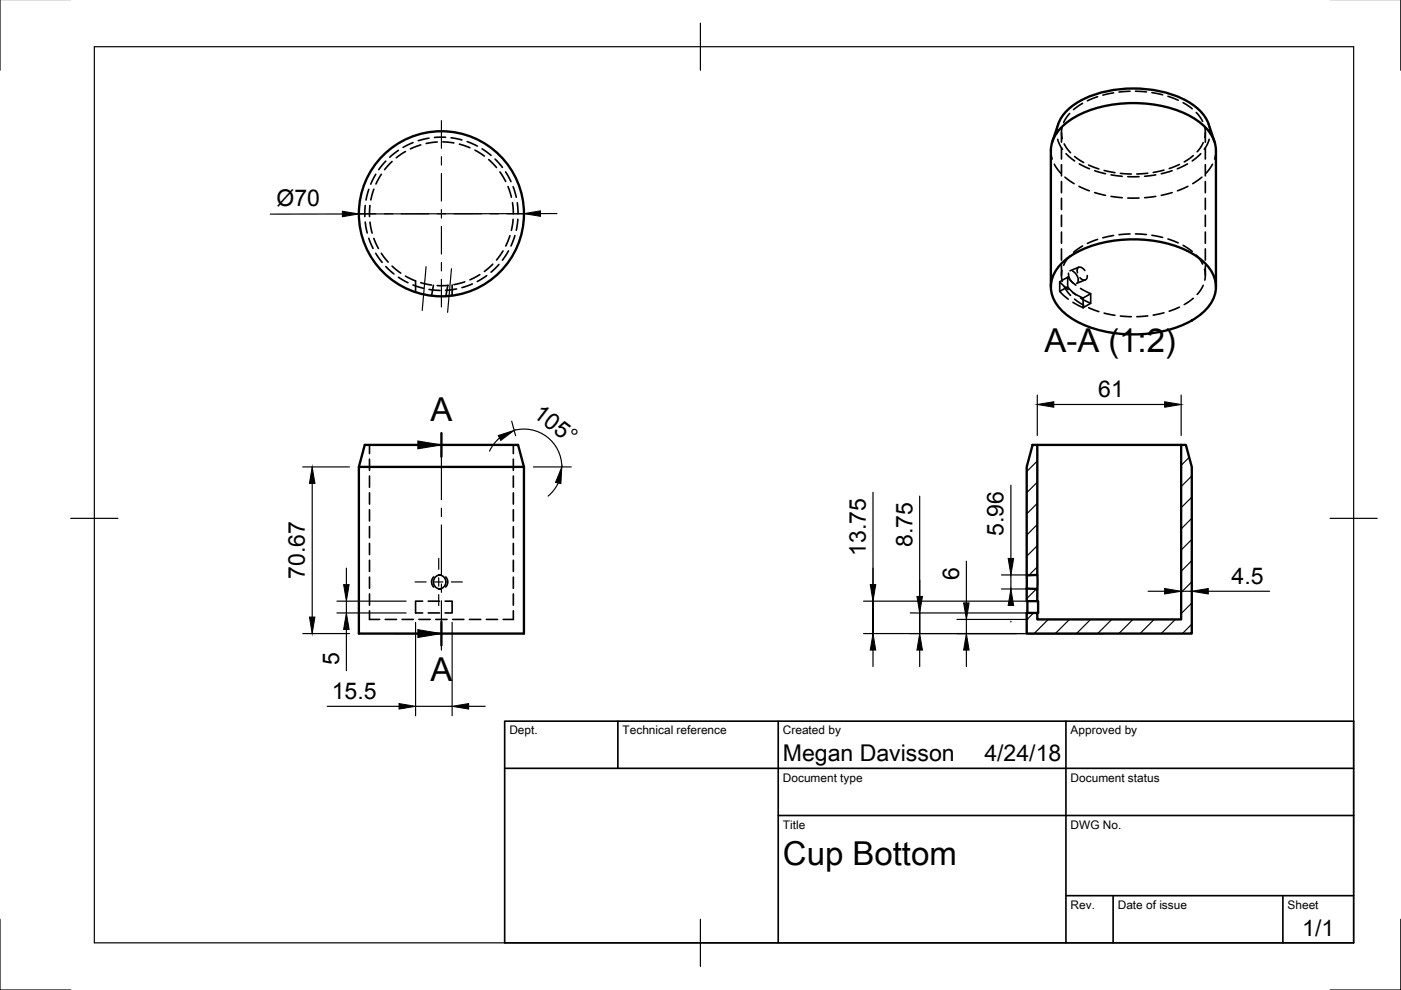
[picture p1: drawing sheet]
<svg xmlns="http://www.w3.org/2000/svg" width="297mm" height="210mm" viewBox="0 0 297 210" stroke-linecap="round" stroke-linejoin="round" font-family="sans-serif">
<!-- layer: Visible -->
<g fill="none" stroke="#000" stroke-width=".5">
<path d="M223.1 30a12.4 12.4 0 0 1 2.9-6.3 19.2 19.2 0 0 1 12.7-4.9 23.2 23.2 0 0 1 14.2 3.4 8.8 8.8 0 0 1 3.4 4.2l1.2 3.6M225.6 55.4a23.3 23.3 0 0 1 16.4-4.6 22.2 22.2 0 0 1 13 4.6 6.7 6.7 0 0 1 0 10.9 23.3 23.3 0 0 1-16.4 4.6 22.2 22.2 0 0 1-13-4.6 6.7 6.7 0 0 1 0-10.9zM222.8 60.8v-28.9a8.2 8.2 0 0 1 4.5-6.7 27 27 0 0 1 26 0 8.6 8.6 0 0 1 4.5 6.7v28.9M76.1 99h35M77.3 94.3h32.5l1.3 4.7v35.3h-35v-35.3zM218.9 94.3h1v27.6l-2.2 .1v-23zM219.9 94.3h30.5M250.4 94.3h1l1.3 4.7v35.3h-35v-4.3h2.2v1.3h30.5zM217.7 124.8l2.2 .1v2.6h-2.2zM217.7 122v2.8M217.8 127.5v2.5M219.9 127.5h.2v2.5h-.2"/>
<path d="M219.9 121.9v3"/>
<circle cx="93.6" cy="45.3" r="17.5"/>
</g>
<!-- layer: Hidden -->
<g fill="none" stroke="#000" stroke-width=".35">
<path d="M236.1 19.7l-2.3 .5M239.6 19.3l-2.3 .2M240.7 19.3l2.4 .2M244.2 19.6l2.3 .5M79.7 37l-1.1 2M80.8 36.9l-1.1 2.1M81.8 34.2l-1.5 1.8M83.1 34.2l-1.6 1.8M84.5 31.9l-1.9 1.4M86 32.1l-2 1.4M87.6 30.2l-2.1 1.1M89.2 30.7l-2.2 .9"/>
<path d="M91 29.3l-2.3 .5M92.7 30.1l-2.3 .3M93.9 30.1l2.3 .2M94.5 29.1h-2.4M95.6 29.2l2.3 .5M97.4 30.6l2.2 .7M99.1 30l2.1 1M100.7 31.8l2 1.3M102.2 31.6l1.9 1.3M103.6 33.8l1.7 1.7M105 33.7l1.5 1.8M106 36.5l1.2 2"/>
<path d="M107.2 36.5l1.1 2M107.7 39.6l.7 2.2M108.8 39.6l.7 2.2M222.8 31.9l.3 1.8M223.5 34.8l1.4 1.9M224.2 29.5l.4 1.1 .7 1.1M224.3 26.4l-.2 2M225.1 28.1v2M225.1 31.3v2.4M225.1 34.9v2.4M225.1 38.5v2.4M225.2 27.1l-.1 1.1 .1 1.2"/>
<path d="M225.6 30.5l1.4 1.9M225.8 37.6l1.9 1.3M226 32.6l1.8 1.5M226.8 24.1l-1.3 1.9M227.8 33.2l2 1.3M228.8 39.5l2.2 1M228.8 34.8l2.2 1M229.5 21.9l-1.9 1.3M230.8 35l2.2 .8M232.1 36.2l2.3 .6M232.7 20.5l-2.1 .9M234.1 36.1l2.3 .5"/>
<path d="M235.6 37.1l2.3 .3M237.5 36.8l2.4 .1M239.1 37.5h2.4M243.4 36.7l-2.4 .2M245 37.1l-2.3 .3M246.8 36.1l-2.3 .5M247.6 20.4l2.2 .8M248.5 36.2l-2.3 .6M250.1 34.9l-2.2 .8M250.8 21.8l2 1.3M251.8 34.8l-2.2 1M251.8 39.5l-2.1 1"/>
<path d="M253 33l-1.9 1.3M253.6 23.9l1.4 1.8M254.6 32.6l-1.8 1.5M254.8 37.6l-1.9 1.3M255.1 30.2l-1.3 2M255.4 26.8l.2 1.2-.1 1.1M255.6 28.1v2M255.6 31.3v2.4M255.6 34.9v2.4M255.6 38.5v2.4M256.3 26.4l.2 2M256.4 29.5l-.4 1.1-.7 1.1"/>
<path d="M257.1 34.8l-1.4 1.9M257.8 31.9l-.3 1.8M77.4 43.6l-.1 2.3M77.4 47.1l.5 2.3M78.2 40.1l-.6 2.3M78.2 50.5l.9 2.2M78.4 43.6v2.3M78.4 47.1l.5 2.3M79.3 40.1l-.7 2.3M79.3 50.5l.9 2.2M79.7 53.7l1.3 1.9M80.8 53.7l1.5 1.9"/>
<path d="M81.8 56.5l1.7 1.6M83.1 56.4l1.9 1.5M84.5 58.8l2 1.2M86 58.5l2.1 1.1v2.3M89.2 59.9l2.3 .5M98.5 59.8l-2.3 .5M101.7 58.2l-2.1 1.1M103.2 58.4l-2 1.3M104.5 56l-1.8 1.6M105.8 56.1l-1.7 1.6M106.6 53.2l-1.3 1.9M107.8 53.2l-1.3 2"/>
<path d="M108.1 50l-.9 2.2M108.7 43l.1 2.3M108.8 46.5l-.4 2.3M109.2 50l-.9 2.2M109.7 43l.1 2.3M109.8 46.5l-.3 2.3M224.7 59.7l1.7-.9v2l-1.7 1M225.1 42.1v2.3M225.1 45.6v2.4M225.1 49.2v2.4M225.1 52.8v2.4M225.1 56.3v2.1"/>
<path d="M225.2 57.4l-.1 1.1 .1 1.2M226.4 58.8l1.7 1.7M226.6 57.9l.2 1.2 .7 .9M226.8 54.3l-1.3 1.9M227.4 57.5l.6 .4 .4 .7 .2 .6-.1 .6M228.7 56.7l-1.8 .7M229.5 52.2l-1.9 1.3M230 57.3l-.6-.5-.6-.2-.4 .4v.8M230.1 59.3l-1.9 .8M230.5 58.4l-.1 .6-.3 .4-.6-.1-.5-.4M232.1 40.8l2.3 .6M232.7 50.8l-2.1 .8"/>
<path d="M235.6 41.6l2.3 .3M236.1 49.9l-2.3 .5M239.1 42h2.4M239.6 49.6l-2.3 .2M240.7 49.6l2.4 .1M244.2 49.9l2.3 .4M245 41.6l-2.3 .3M247.6 50.7l2.2 .8M248.5 40.8l-2.3 .6M250.8 52l2 1.3M253.6 54.1l1.4 1.9M255.4 57.1l.2 1.2-.1 1.1"/>
<path d="M255.6 42.1v2.3M255.6 45.6v2.4M255.6 49.2v2.4M255.6 52.8v2.4M255.6 56.3v2.1M87.6 60.4l2.2 .7M91 61.4l2.3 .2M91.9 60.5l-.4 2.2M94.9 60.5l-.4 2.3M95.1 60.5l-2.4 .1M95.9 60.4v2.3M96.8 61.3l-2.3 .3"/>
<path d="M100.1 60.2l-2.2 .8M225.6 60.8l1.4 1.8M226.4 60.8l1.7 1.7M226.5 61.4l-1.8-1.7v2.1l1.8 1.6M227.5 62.1l2.1 1.1v2M227.5 64.1l2.1 1.1M227.8 63.4l2 1.3M229.1 61.1l2.1 1.2-1.6 .9M229.1 63.2l2.1 1.1M230.8 65.2l2.2 .9M231.2 62.3v2l-1.6 .9M234.1 66.4l2.3 .5"/>
<path d="M237.5 67l2.4 .1M243.4 67l-2.4 .1M246.8 66.3l-2.3 .5M250.1 65.1l-2.2 .9M253 63.2l-1.9 1.4M255.1 60.5l-1.3 1.9M78.3 94.3v1.9M78.3 97.4v2.3M108.8 94.3v1.9M108.8 97.4v2.3M78.3 100.9v2.4M78.3 104.5v2.4"/>
<path d="M78.3 108.1v2.4M78.3 111.6v2.4M78.3 115.2v2.4M78.3 118.8v2.4M108.8 100.9v2.4M108.8 104.5v2.4M108.8 108.1v2.4M108.8 111.6v2.4M108.8 115.2v2.4M108.8 118.8v2.4M78.3 129.5v1.8h2.2M78.3 122.4v2.3"/>
<path d="M78.3 125.9v2.4M81.7 131.3h2.4M85.3 131.3h2.3M88.8 131.3h2.4M89.6 127.5h-1.5v2.5h1.5M90.8 127.5h2.4M90.8 130h2.4M91.9 122.3l-.3 .5-.1 .6 .1 .6 .4 .5M92.3 122.3l.5-.3 .6-.1h-.4l.9 .3 .5 .6 .1 .7-.1 .5-.6 .7-.8 .2h.4l-.8-.3-.6-.6-.1-.9zM92.4 131.3h2.4M94.4 127.5h1.5v2.5h-1.5M94.5 122.3l.3 .5 .1 .6-.1 .6-.3 .5"/>
<path d="M96 131.3h2.4M99.5 131.3h2.4M103.1 131.3h2.4M108.8 129.5v1.8h-2.1M108.8 122.4v2.3M108.8 125.9v2.4"/>
</g>
<!-- layer: Border -->
<path d="M0 -.1v15M297 -.1v15M20 9.9h267v190h-267zM148.5 4.9v10M15 109.9h10M282 109.9h10M0 194.9v15h15M148.5 194.9v10M297 194.9v15h-15" fill="none" stroke="#000" stroke-width=".25"/>
<!-- layer: TitleBlock -->
<path d="M107 152.9h180v47h-180zM131 152.9v10M165 152.9v47M226 152.9v47M107 162.9h180M165 172.9h122M226 189.9h61M236 189.9v10M272 189.9v10" fill="none" stroke="#000" stroke-width=".35"/>
<!-- layer: Center Lines -->
<g fill="none" stroke="#000" stroke-width=".25">
<path d="M93.6 25.6v5.8M93.6 33.2v1.8M93.6 36.8v5.8M73.8 45.3h5.9M81.5 45.3h1.8M85.1 45.3h5.8M90.3 56.5l-.8 9.3M92.7 45.3h1.8M93.6 44.4v1.8M93.6 48v5.9M93.6 55.6v1.8M93.6 59.2v5.9"/>
<path d="M95.7 57l-.8 9.2M96.3 45.3h5.8M103.9 45.3h1.8M107.5 45.3h5.8M93.6 95.5v10.4M93 118.4v2.3M93.6 107.7v1.8M93.6 111.3v10.7M88 123.4h2.3M92.1 123.4h1.8M93 122.5v1.8M93 126.1v2.3"/>
<path d="M93.6 123.8v1.8M93.6 127.4v10.4M95.7 123.4h2.3"/>
</g>
<!-- layer: Dimensions -->
<g fill="none" stroke="#000" stroke-width=".25">
<path d="M72.6 45.4h-15.3M111.1 45.3l-35 .1M118.1 45.3h-3.5M64.2 99h9.9M105.9 92.9l-1.2 1.2-.9 1.6M108.5 89.3l.8 3.1M109 91.2a8 8 0 0 1 10.1 7.8M113.1 99h8M219.9 83.8v8.5M223.4 85.8h23.5M250.4 83.8v8.5M66.2 102.5v28.3"/>
<path d="M118.4 102.4l-1 1.5-1.2 1.3M185.1 104.4v23.1M195 105.2v24.8M204.9 119v8.8M214.3 102.9v15.5M64.2 134.3h9.9M71.4 127.5h14.7M71.4 130h14.7M73.4 120.5v3.5M73.4 127.5v2.5M73.4 133.5v8.7M88.1 132v19.8"/>
<path d="M95.9 132v19.8M183.1 134.3h50.9M183.1 127.5h34.8M185.1 134.3v-6.8v6.8M185.1 137.8v3.5M193 130h24.9M195 134.3v-4.3v4.3M195 137.8v3.5M202.9 131.3h15M204.9 131.3v3M204.9 137.8v3.5M212.3 124.9h5.6"/>
<path d="M212.3 121.9h5.6M214.3 121.9v3M214.3 131.7v.2M243.4 125.4h3.5M250.4 125.4h2.3M256.2 125.4h13M69.4 149.8h15.2M88.1 149.8h7.8M99.4 149.8h3.5"/>
</g>
<g fill="#000" stroke="#000" stroke-width=".21">
<path d="M72.6 44.8l3.5 .6-3.5 .6zM111.1 45.3l3.5-.6v1.2zM105.6 92.3l3.4-1.1-2.8 2.2zM219.9 85.8l3.5-.6v1.1zM246.9 85.2l3.5 .6-3.5 .5zM66.2 99l.6 3.5h-1.2zM119.1 99l-.2 3.5-1.1-.2zM213.7 118.4h1.2l-.6 3.5zM65.6 130.8h1.2l-.6 3.5zM72.9 124h1.1l-.6 3.5zM73.4 130l.6 3.5h-1.1zM185.1 134.3l.6 3.5h-1.2z"/>
<path d="M184.5 124h1.2l-.6 3.5zM195 134.3l.6 3.5h-1.2zM194.4 126.5h1.2l-.6 3.5zM204.9 134.3l.6 3.5h-1.2zM204.3 127.8h1.2l-.6 3.5zM214.3 124.9l.6 3.5h-1.2zM246.9 124.8l3.5 .6-3.5 .5zM252.7 125.4l3.5-.6v1.1zM84.6 149.2l3.5 .6-3.5 .5zM95.9 149.8l3.5-.6v1.1z"/>
</g>
<!-- layer: Hatching -->
<g fill="none" stroke="#000" stroke-width=".25">
<path d="M219.9 97.7l-2.2 2.3M252.1 97l-1.7 1.7M219.9 102.2l-2.2 2.3M219.9 106.7l-2.2 2.3M219.9 111.2l-2.2 2.3M219.9 115.7l-2.2 2.2M252.7 100.9l-2.3 2.3M252.7 105.4l-2.3 2.2M252.7 109.9l-2.3 2.2M252.7 114.4l-2.3 2.2M252.7 118.9l-2.3 2.2M219.1 130l-1.4 1.4"/>
<path d="M219.7 124.9l-2 2M219.9 120.2l-1.8 1.8M222.3 131.3l-3 3M226.7 131.3l-3 3M231.2 131.3l-3 3M235.7 131.3l-3 3M240.2 131.3l-3 3M244.7 131.3l-3 3M249.2 131.3l-3 3M252.7 123.4l-2.3 2.2M252.7 127.8l-2.3 2.3M252.7 132.3l-2 2"/>
</g>
<!-- layer: Annotations -->
<path d="M93.6 91.8v5M93.6 131.8v5" fill="none" stroke="#000" stroke-width=".5"/>
<path d="M83.6 94.3h5M83.6 134.3h5" fill="none" stroke="#000" stroke-width=".25"/>
<path d="M88.6 93.5l5 .8-5 .9zM88.6 133.5l5 .8-5 .9z" fill="#000" stroke="#000" stroke-width=".21"/>
<g font-size="7">
<text x="221.5" y="74.7">A-A (1:2)</text>
<text x="91.3" y="89.3">A</text>
<text x="91.3" y="144.3">A</text>
<text x="166" y="183.4">Cup Bottom</text>
</g>
<g font-size="4.9">
<text x="58.6" y="43.7">Ø70</text>
<text x="112.8" y="88.3" transform="rotate(38 112.8 88.3)">105°</text>
<text x="232.8" y="84.2">61</text>
<text x="212.8" y="113.6" transform="rotate(-90 212.8 113.6)">5.96</text>
<text x="183.5" y="117.9" transform="rotate(-90 183.5 117.9)">13.75</text>
<text x="193.4" y="116" transform="rotate(-90 193.4 116)">8.75</text>
<text x="64.6" y="122.8" transform="rotate(-90 64.6 122.8)">70.67</text>
<text x="203.3" y="123" transform="rotate(-90 203.3 123)">6</text>
<text x="261.1" y="123.8">4.5</text>
<text x="71.9" y="140.9" transform="rotate(-90 71.9 140.9)">5</text>
<text x="70.3" y="148.2">15.5</text>
<text x="166" y="161.4">Megan Davisson</text>
<text x="208.7" y="161.4">4/24/18</text>
<text x="276.1" y="198.5">1/1</text>
</g>
<g font-size="2.5">
<text x="108" y="155.7">Dept.</text>
<text x="132" y="155.7">Technical reference</text>
<text x="166" y="155.7">Created by</text>
<text x="227" y="155.7">Approved by</text>
<text x="166" y="165.7">Document type</text>
<text x="227" y="165.7">Document status</text>
<text x="166" y="175.7">Title</text>
<text x="227" y="175.7">DWG No.</text>
<text x="227" y="192.7">Rev.</text>
<text x="237" y="192.7">Date of issue</text>
<text x="273" y="192.7">Sheet</text>
</g>
</svg>
